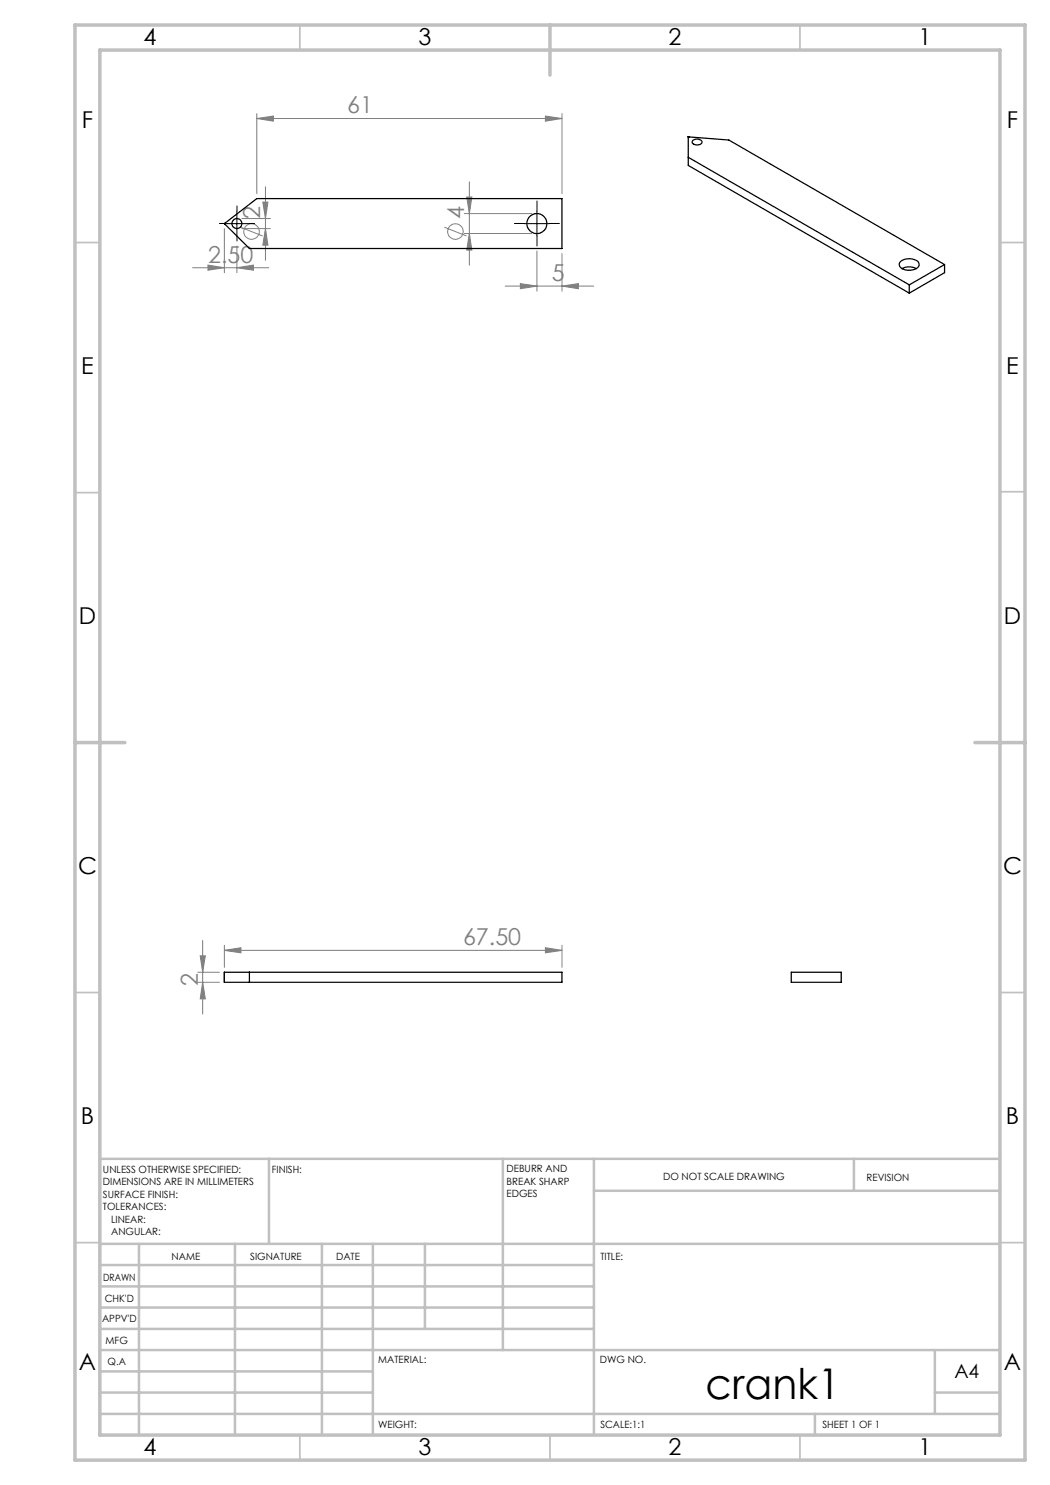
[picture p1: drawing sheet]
<svg xmlns="http://www.w3.org/2000/svg" width="210mm" height="297mm" viewBox="0 0 210 297" stroke-linecap="round" stroke-linejoin="round" font-family="sans-serif">
<g fill="none" stroke="#808080" stroke-width=".2">
<path d="M51.4 23.7l3.3-.5v1zM51.4 22.7v16M51.4 23.7h61M53.1 37.4v14.7M93.3 39.4h1.1l-.5 3.3zM93.9 36.4v16.7M109.1 23.2l3.3 .5-3.3 .5zM112.4 22.7v16M38.5 53.5h15.2M41.6 53l3.3 .5-3.3 .5zM44.9 45.7v8.8M47.4 53.5l3.3-.5v1z"/>
<path d="M47.4 49.2v5.3M48.1 45.4l4.4 1.8M48.4 43.7h5.7M48.4 45.7h5.7M52.6 40.4h1l-.5 3.3zM53.1 45.7l.5 3.3h-1zM88.9 45.4l4.4 1.8M92.9 42.7h13.5M92.9 46.7h13.5M93.9 46.7l.5 3.3h-1.1zM101 57.2h17.7M104.1 56.7l3.3 .5-3.3 .5z"/>
<path d="M107.4 50.2v8M112.4 57.2l3.3-.5v1zM112.4 50.7v7.5M39.5 194.4h4.4M39.5 196.5h4.4M40 191.2h1.1l-.6 3.2zM40.5 188.1v14.7M40.5 196.5l.6 3.3h-1.1zM44.9 190.1l3.3-.6v1.1zM44.9 189.1v4.4M44.9 190.1h67.5M109.1 189.5l3.3 .6-3.3 .5z"/>
<path d="M112.4 189.1v4.4"/>
<circle cx="50.3" cy="46.3" r="1.55"/>
<circle cx="91.1" cy="46.3" r="1.55"/>
</g>
<path d="M44.9 44.7h-1M47.4 42.2v-1M47.4 47.2v1M49.9 44.7h1M104.9 44.7h-2M107.4 42.2v-2M107.4 47.2v2M109.9 44.7h2" fill="none" stroke="#000" stroke-width=".2" stroke-dasharray="15.2 1.3 1.3 1.3"/>
<path d="M44.9 44.7h5M47.4 42.2v5M104.9 44.7h5M107.4 42.2v5" fill="none" stroke="#000" stroke-width=".2"/>
<g fill="none" stroke="#c0c0c0" stroke-width=".35">
<path d="M60 5v5M160 5v5M15 48.5h5M200 48.5h5M15 98.5h5M200 98.4h5M15 198.5h5M200 198.5h5M15 248.5h5M200 248.5h5M60 287v5M110 287v5"/>
<path d="M160 287v5"/>
</g>
<g fill="none" stroke="#c0c0c0" stroke-width=".5">
<path d="M53.8 231.8v17M100.6 231.8v38.2M118.8 231.8v55.2M118.8 238.2h81.2M170.8 231.8v6.4M200 231.8h-180v55.2M20 248.8h180M20 257.3h98.8M20 253h98.8M27.8 248.8v38.2M47 248.8v38.2M64.4 248.8v38.2"/>
<path d="M74.6 248.8v38.2M85 248.8v17M20 265.8h98.8M20 261.5h98.8M20 278.5h54.6M20 274.3h54.6M20 270h180M187 278.5h13M187 270v12.8M20 282.8h180M163 282.8v4.2"/>
</g>
<path d="M15 5h190v287h-190zM20 10h180v277h-180zM110 5v10M15 148.5h10M195 148.5h10" fill="none" stroke="#c0c0c0" stroke-width=".7"/>
<g fill="#808080">
<path d="M109.1 23.2l3.3 .5-3.3 .5zM51.4 23.7l3.3-.5v1z"/>
<path d="M44.9 190.1l3.3-.6v1.1zM109.1 189.5l3.3 .6-3.3 .5zM41.6 53l3.3 .5-3.3 .5zM47.4 53.5l3.3-.5v1zM104.1 56.7l3.3 .5-3.3 .5zM112.4 57.2l3.3-.5v1z"/>
<path d="M40 191.2h1.1l-.6 3.2zM40.5 196.5l.6 3.3h-1.1zM52.6 40.4h1l-.5 3.3zM53.1 45.7l.5 3.3h-1zM93.3 39.4h1.1l-.5 3.3zM93.9 46.7l.5 3.3h-1.1z"/>
</g>
<g fill="none" stroke="#000" stroke-width=".25">
<path d="M137.7 27.4h.1M137.7 27.4v5.7l44.2 25.5M137.7 31.5l44.2 25.5M137.7 27.4l8.1 .6 43.1 24.9M138.5 28.1a1.15 1.15 0 0 1 1.9 .4 1.14 1.14 0 0 1-2-.1zM44.9 44.7h.1M44.9 44.7l6.5-5h61v10h-62.5zM180 52.4a2.78 2.78 0 0 1 3.7 .1 1.02 1.02 0 0 1-1 1.4 2.31 2.31 0 0 1-2.8-.8l-.1-.4zM180.4 53.7a3.1 3.1 0 0 1 2.9 0M181.9 57v1.6M188.9 52.9l-7 4.1M188.9 52.9v1.6l-7 4.1"/>
<path d="M44.9 194.4h67.5v2.1h-67.5zM49.9 194.4v2.1M158.3 194.4h9.9v2.1h-9.9z"/>
<circle cx="47.4" cy="44.7" r=".99"/>
<circle cx="107.4" cy="44.7" r="2"/>
</g>
<text font-size="8.5" x="141.1" y="279.7">crank1</text>
<g font-size="4.7">
<text x="28.7" y="9">4</text>
<text x="83.7" y="9">3</text>
<text x="133.7" y="9">2</text>
<text x="183.7" y="9">1</text>
<text x="16.4" y="25.5">F</text>
<text x="201.4" y="25.5">F</text>
<text x="16.2" y="74.7">E</text>
<text x="201.2" y="74.7">E</text>
<text x="15.8" y="124.7">D</text>
<text x="200.8" y="124.7">D</text>
<text x="15.6" y="174.7">C</text>
<text x="200.6" y="174.7">C</text>
<text x="16.2" y="224.7">B</text>
<text x="201.2" y="224.7">B</text>
<text x="15.8" y="274">A</text>
<text x="200.8" y="274">A</text>
<text x="28.7" y="291">4</text>
<text x="83.7" y="291">3</text>
<text x="133.7" y="291">2</text>
<text x="183.7" y="291">1</text>
</g>
<g font-size="4.7" fill="#808080">
<text x="69.4" y="22.7">61</text>
<text x="52" y="43.7" transform="rotate(-90 52 43.7)">2</text>
<text x="92.8" y="43.7" transform="rotate(-90 92.8 43.7)">4</text>
<text x="41.6" y="52.5">2.50</text>
<text x="110.4" y="56.2">5</text>
<text x="92.6" y="189">67.50</text>
<text x="39.5" y="197.2" transform="rotate(-90 39.5 197.2)">2</text>
</g>
<text font-size="3.9" x="190.9" y="275.5">A4</text>
<g font-size="2">
<text x="20.6" y="234.6">UNLESS OTHERWISE SPECIFIED:</text>
<text x="20.6" y="237.1">DIMENSIONS ARE IN MILLIMETERS</text>
<text x="20.6" y="239.6">SURFACE FINISH:</text>
<text x="54.4" y="234.6">FINISH:</text>
<text x="101.3" y="234.5">DEBURR AND</text>
<text x="101.3" y="237">BREAK SHARP</text>
<text x="101.3" y="239.5">EDGES</text>
<text x="132.6" y="236">DO NOT SCALE DRAWING</text>
<text x="173.3" y="236.2">REVISION</text>
<text x="20.6" y="242.1">TOLERANCES:</text>
<text x="22.2" y="244.6">LINEAR:</text>
<text x="22.2" y="247.1">ANGULAR:</text>
<text x="34.3" y="252">NAME</text>
<text x="50" y="251.9">SIGNATURE</text>
<text x="67.2" y="251.9">DATE</text>
<text x="120.1" y="251.9">TITLE:</text>
<text x="20.6" y="256.1">DRAWN</text>
<text x="20.9" y="260.3">CHK'D</text>
<text x="20.4" y="264.4">APPV'D</text>
<text x="21.1" y="268.8">MFG</text>
<text x="21.5" y="273">Q.A</text>
<text x="75.6" y="272.5">MATERIAL:</text>
<text x="120" y="272.5">DWG NO.</text>
<text x="75.6" y="285.5">WEIGHT:</text>
<text x="120.1" y="285.6">SCALE:1:1</text>
<text x="164.5" y="285.6">SHEET 1 OF 1</text>
</g>
</svg>
